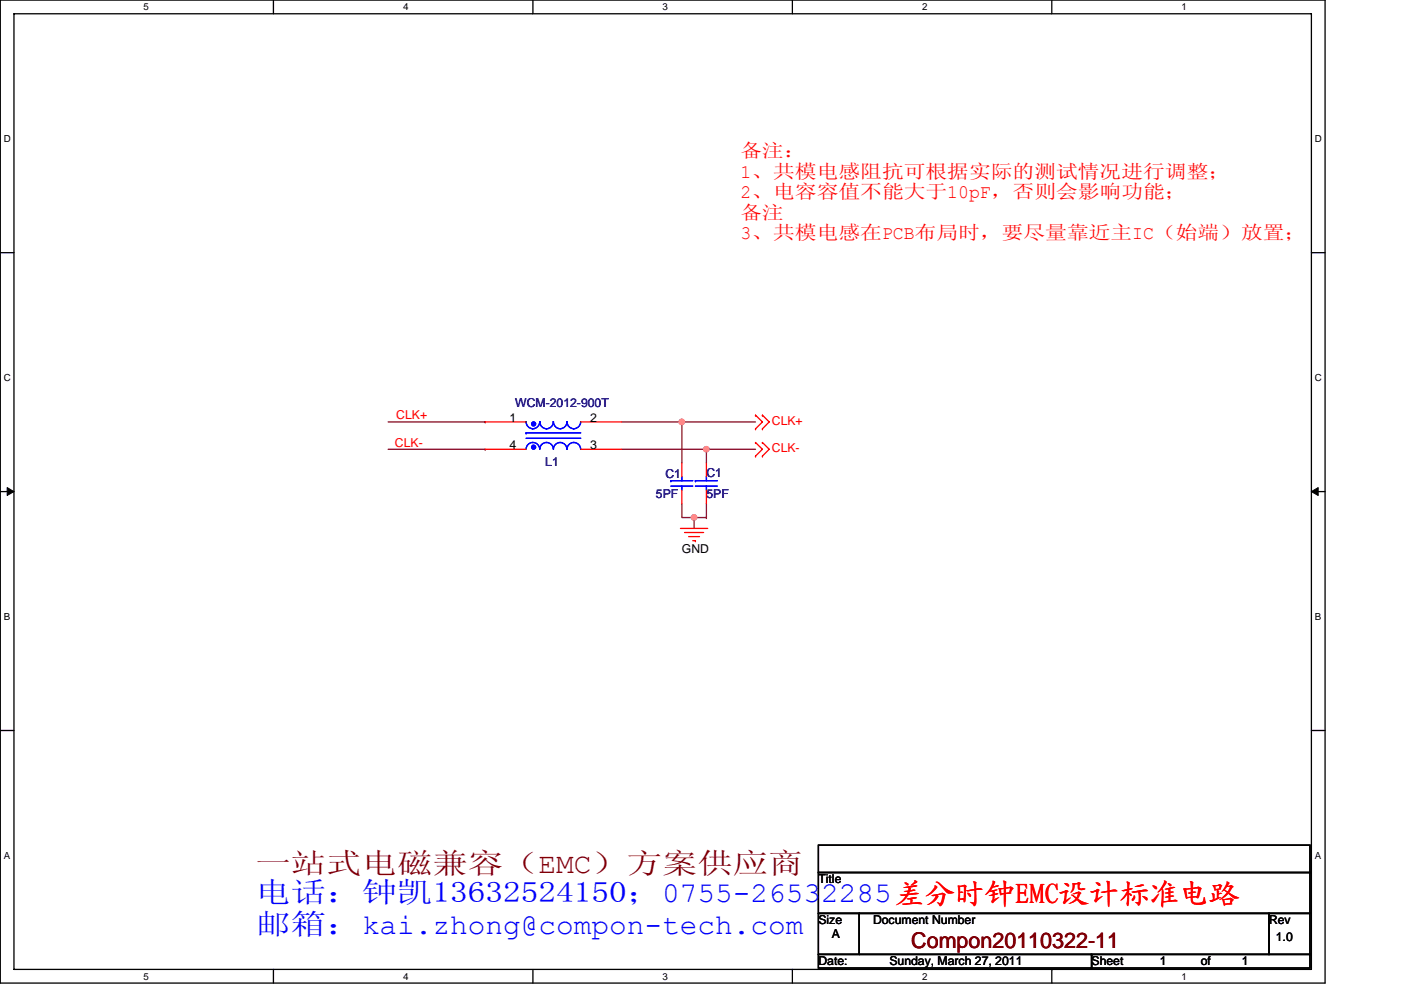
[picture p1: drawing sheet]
<svg xmlns="http://www.w3.org/2000/svg" width="297mm" height="210mm" viewBox="0 0 297 210" stroke-linecap="round" stroke-linejoin="round" font-family="sans-serif">
<path d="M.1 0h280.8v208.5h-280.8zM3 2.9h275v202.7h-275z" fill="none" stroke="#000" stroke-width=".28"/>
<g fill="#fff">
<path d="M30.5 .3h1.1v2.3h-1.1z"/>
<path d="M30.5 205.9h1.1v2.3h-1.1z"/>
</g>
<path d="M58 0v2.9M58 205.6v2.9" fill="none" stroke="#000" stroke-width=".28"/>
<g fill="#fff">
<path d="M85.5 .3h1.1v2.3h-1.1z"/>
<path d="M85.5 205.9h1.1v2.3h-1.1z"/>
</g>
<path d="M113 0v2.9M113 205.6v2.9" fill="none" stroke="#000" stroke-width=".28"/>
<g fill="#fff">
<path d="M140.5 .3h1.1v2.3h-1.1z"/>
<path d="M140.5 205.9h1.1v2.3h-1.1z"/>
</g>
<path d="M168 0v2.9M168 205.6v2.9" fill="none" stroke="#000" stroke-width=".28"/>
<g fill="#fff">
<path d="M195.5 .3h1.2v2.3h-1.2z"/>
<path d="M195.5 205.9h1.2v2.3h-1.2z"/>
</g>
<path d="M223 0v2.9M223 205.6v2.9" fill="none" stroke="#000" stroke-width=".28"/>
<g fill="#fff">
<path d="M250.5 .3h1.2v2.3h-1.2z"/>
<path d="M250.5 205.9h1.2v2.3h-1.2z"/>
<path d="M.8 28.3h1.5v2.3h-1.5z"/>
<path d="M278.8 28.3h1.5v2.3h-1.5z"/>
<path d="M.8 78.9h1.5v2.3h-1.5z"/>
<path d="M278.8 78.9h1.5v2.3h-1.5z"/>
</g>
<path d="M.1 53.6h2.9M278 53.6h2.9" fill="none" stroke="#000" stroke-width=".28"/>
<g fill="#fff">
<path d="M.8 129.6h1.4v2.3h-1.4z"/>
<path d="M278.8 129.6h1.4v2.3h-1.4z"/>
</g>
<path d="M.1 104.3h2.9M278 104.3h2.9" fill="none" stroke="#000" stroke-width=".28"/>
<path d="M1.5 103.4l1.5 .9-1.5 .8zM278 104.3l1.5-.9v1.7z" fill="#000" stroke="#000" stroke-width=".21"/>
<g fill="#fff">
<path d="M.8 180.3h1.4v2.3h-1.4z"/>
<path d="M278.8 180.3h1.4v2.3h-1.4z"/>
</g>
<path d="M.1 154.9h2.9M278 154.9h2.9M173.5 179.3h104.2v5.8h-104.2zM173.5 185.1h104.2v8.6h-104.2zM173.5 193.7h8.7v8.7h-8.7zM182.2 193.7h86.9v8.7h-86.9zM269.1 193.7h8.6v8.7h-8.6zM173.5 202.4h57.9v2.9h-57.9zM231.4 202.4h46.3v2.9h-46.3z" fill="none" stroke="#000" stroke-width=".28"/>
<g fill="none" stroke="#800040" stroke-width=".28">
<path d="M82.3 89.5h20.6M82.3 95.3h20.6M102.9 89.5h.1M102.9 95.3h.1M131.8 89.5h12.8M131.8 95.3h18M144.6 89.5h.1M149.8 95.3h.1M160.2 89.5h-15.6v8.7M160.2 95.3h-10.4v2.9M144.6 106.9v2.9h2.6M147.2 109.8v2.3"/>
<path d="M147.2 109.8h2.6M147.2 109.8h.1M149.8 106.9v2.9M149.8 109.8h.1"/>
</g>
<g fill="#f0f" stroke="#f0f" stroke-width=".28">
<circle cx="144.5" cy="89.5" r=".57"/>
<circle cx="149.8" cy="95.3" r=".57"/>
<circle cx="147.2" cy="109.8" r=".57"/>
</g>
<g fill="none" stroke="#f00" stroke-width=".28">
<path d="M102.9 89.5h8.6M102.9 95.3h8.6M123.1 89.5h8.7M123.1 95.3h8.7M144.6 98.2v2.9M149.8 98.2v2.9M160.2 91h.1M160.2 88.1h.1M160.2 96.7h.1M160.2 93.9h.1M160.2 88.1l1.4 1.4-1.4 1.5M160.2 93.9l1.4 1.4-1.4 1.4"/>
<path d="M161.6 91h.1M161.6 88.1h.1M161.6 96.7h.1M161.6 93.9h.1M161.6 88.1l1.5 1.4-1.5 1.5M161.6 93.9l1.5 1.4-1.5 1.4M144.3 112.1h5.7M144.6 104v2.9M145.1 112.9h4.1M146 113.8h2.3M146.9 114.7h.5M147.4 114.7h.1"/>
<path d="M149.8 104v2.9"/>
</g>
<g fill="none" stroke="#00f" stroke-width=".28">
<path d="M111.5 95.3a1.42 1.42 0 0 1 1.5-1.4 1.44 1.44 0 0 1 1.4 1.4 1.46 1.46 0 0 1 1.5-1.4h-.1a1.44 1.44 0 0 1 1.5 1.4M111.5 89.5a1.45 1.45 0 0 0 1.5 1.4 1.45 1.45 0 0 0 1.4-1.4 1.45 1.45 0 0 0 1.5 1.4h-.1a1.45 1.45 0 0 0 1.5-1.4M111.5 93h11.6M111.5 91.8h.1M111.5 91.8h11.6M117.3 95.3a1.44 1.44 0 0 1 1.5-1.4 1.44 1.44 0 0 1 1.4 1.4 1.43 1.43 0 0 1 1.5-1.4 1.44 1.44 0 0 1 1.4 1.4M117.3 89.5a1.43 1.43 0 0 0 1.5 1.4 1.43 1.43 0 0 0 1.4-1.4 1.44 1.44 0 0 0 1.5 1.4 1.46 1.46 0 0 0 1.4-1.4M142.2 103.1h4.7M142.2 102h.1M142.2 102h4.7M144.6 103.1v.9M144.6 101.1v.9"/>
<path d="M147.4 103.1h4.7M147.4 102h.1M147.4 102h4.7M149.8 103.1v.9M149.8 101.1v.9"/>
</g>
<g fill="#00f" stroke="#00f" stroke-width=".28">
<circle cx="113.1" cy="89.9" r=".43"/>
<circle cx="113.1" cy="94.8" r=".43"/>
</g>
<text font-size="6.1" fill="#800000" x="54.2" y="185.2">一站式电磁兼容（EMC）方案供应商</text>
<g font-size="6.1" fill="#00f">
<text x="54.2" y="191.3">电话：钟凯13632524150；0755-26532285差分时钟EMC设计标准电路</text>
<text x="54.2" y="198.1">邮箱：kai.zhong@compon-tech.com</text>
</g>
<text font-size="6.1" fill="#f00" x="189.7" y="191.7">差分时钟EMC设计标准电路</text>
<text font-size="4.6" fill="#800000" x="193.2" y="201.1">Compon20110322-11</text>
<g font-size="4" fill="#f00">
<text x="157" y="33.4">备注：</text>
<text x="157" y="37.7">1、共模电感阻抗可根据实际的测试情况进行调整；</text>
<text x="157" y="42.1">2、电容容值不能大于10pF，否则会影响功能；</text>
<text x="157" y="46.4">备注</text>
<text x="157" y="50.7">3、共模电感在PCB布局时，要尽量靠近主IC（始端）放置；</text>
</g>
<g font-size="2.6" fill="#f00">
<text x="84" y="88.9">CLK+</text>
<text x="83.7" y="94.7">CLK-</text>
<text x="163.7" y="90.1">CLK+</text>
<text x="163.7" y="95.9">CLK-</text>
</g>
<g font-size="2.6">
<text x="108.1" y="89.5">1</text>
<text x="125.2" y="89.5">2</text>
<text x="108.1" y="95.3">4</text>
<text x="125.2" y="95.3">3</text>
<text x="144.6" y="117.3">GND</text>
<text x="173.5" y="187.4">Title</text>
<text x="173.5" y="196.1">Size</text>
<text x="185.1" y="196.1">Document Number</text>
<text x="269.1" y="196.1">Rev</text>
<text x="176.4" y="199">A</text>
<text x="270.5" y="199.5">1.0</text>
<text x="173.5" y="204.8">Date:</text>
<text x="188.6" y="204.8">Sunday, March 27, 2011</text>
<text x="231.4" y="204.8">Sheet</text>
<text x="245.9" y="204.8">1</text>
<text x="254.6" y="204.8">of</text>
<text x="263.3" y="204.8">1</text>
</g>
<g font-size="2.6" fill="#000080">
<text x="109.2" y="86.3">WCM-2012-900T</text>
<text x="115.6" y="98.8">L1</text>
<text x="141.1" y="101.4">C1</text>
<text x="149.8" y="101.1">C1</text>
<text x="139.1" y="105.7">5PF</text>
<text x="149.8" y="105.7">5PF</text>
</g>
<g font-size="2.1">
<text x="30.5" y="2.2">5</text>
<text x="85.5" y="2.2">4</text>
<text x="140.5" y="2.2">3</text>
<text x="195.5" y="2.2">2</text>
<text x="250.5" y="2.2">1</text>
<text x=".8" y="30.1">D</text>
<text x="278.8" y="30.1">D</text>
<text x=".8" y="80.8">C</text>
<text x="278.8" y="80.8">C</text>
<text x=".8" y="131.4">B</text>
<text x="278.8" y="131.4">B</text>
<text x=".8" y="182.1">A</text>
<text x="278.8" y="182.1">A</text>
<text x="30.5" y="207.8">5</text>
<text x="85.5" y="207.8">4</text>
<text x="140.5" y="207.8">3</text>
<text x="195.5" y="207.8">2</text>
<text x="250.5" y="207.8">1</text>
</g>
</svg>
